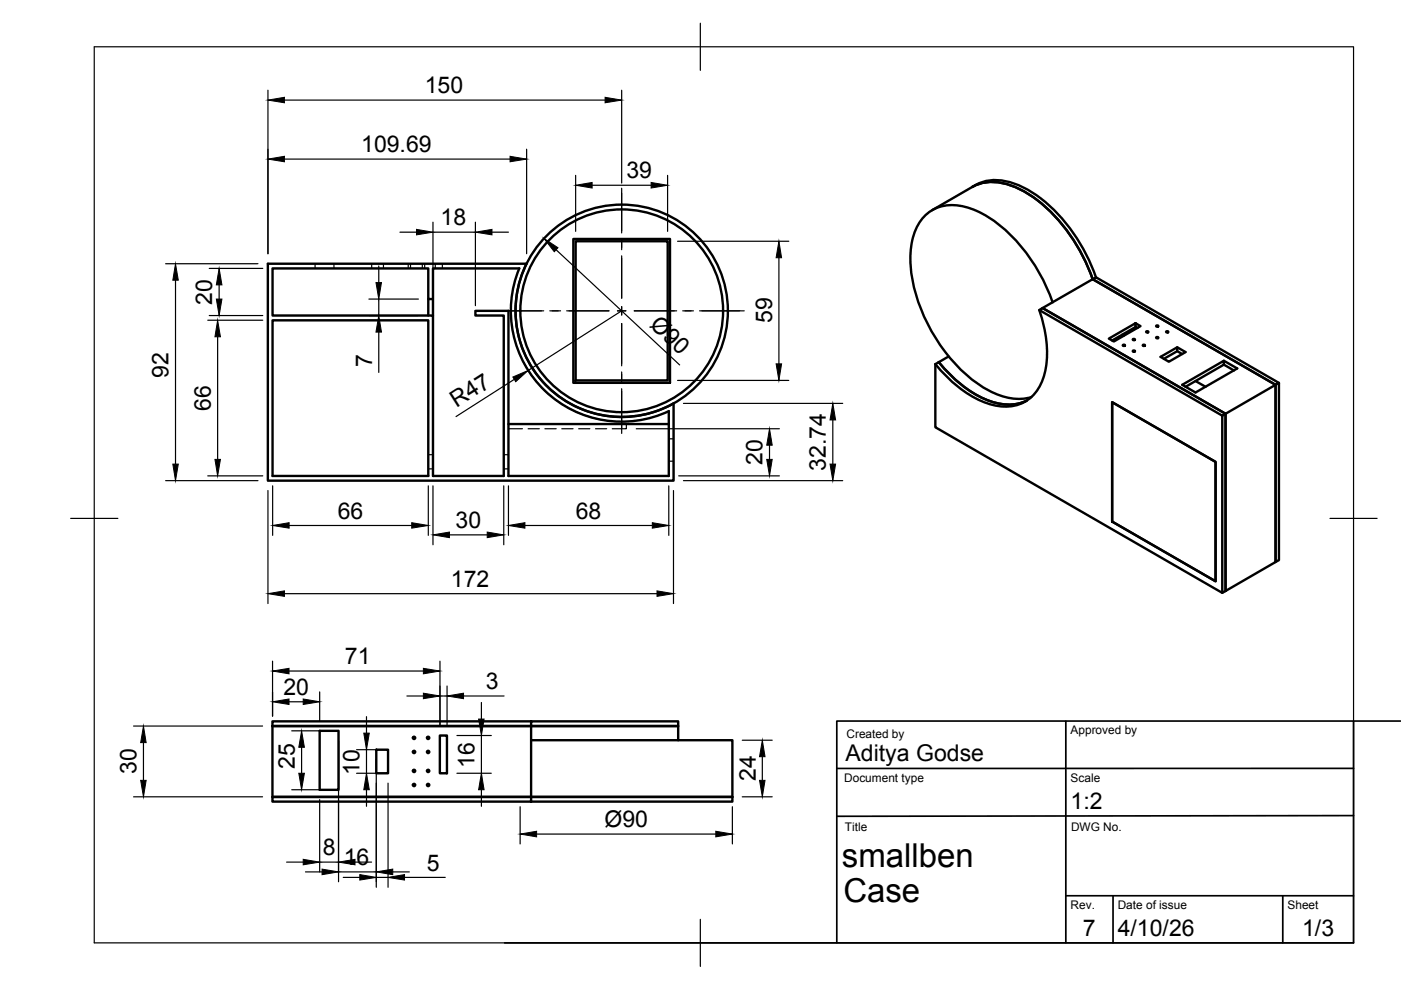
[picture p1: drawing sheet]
<svg xmlns="http://www.w3.org/2000/svg" width="297mm" height="210mm" viewBox="0 0 297 210" stroke-linecap="round" stroke-linejoin="round" font-family="sans-serif">
<!-- layer: Hidden -->
<g fill="none" stroke="#000" stroke-width=".25">
<path d="M66.8 55.9v1M70.8 55.9v1M78.8 55.9v1M81.3 55.9v1M86.6 55.9v1M87 55.9v1M89.5 55.9v1M90 55.9v1M92.3 55.9v1M93.8 55.9v1M90.8 99.4h1M90.8 96.4h1"/>
<path d="M106.8 99.4h1M106.8 96.4h1M107.8 90.9h3M112 90.9h2.3M115.5 90.9h2.4M119.1 90.9h2.4M122.7 90.9h2.4M126.3 90.9h2.3M132.8 89.9v1h-3M141.8 93h1M141.8 97.8h1"/>
</g>
<!-- layer: Visible -->
<g fill="none" stroke="#000" stroke-width=".51">
<path d="M206.1 39.6a9.7 9.7 0 0 1 9.6-.5 29.9 29.9 0 0 1 13.5 12.8l2.1 4.1 1.1 2.8M206.1 39.6l-8.4 4.9M206.2 39.6a10 10 0 0 1 8.8-.1 29.9 29.9 0 0 1 13.5 12.8l2.1 4.1 1.1 2.8M110.1 56.9h-18.3v6.5h-1v-6.5h-33v10h34v34h15v-34h-6v-1h7v35h34v-13.7M110.1 56.9a23.5 23.5 0 0 0 5.5 26 23.5 23.5 0 0 0 26.2 4.3M111.7 55.9a22.5 22.5 0 0 0 4.6 26.3 22.5 22.5 0 0 0 26.5 3.3v16.4h-86v-46h54.8M121.6 50.7h20.4v30.5h-20.4zM122 51.2h19.6v29.5h-19.6zM231.7 59.2l.7-.4 38.8 22.4-.8 .4zM57.8 67.9h33v33h-33zM90.8 63.4v3.5M91.8 63.4v3.5"/>
<path d="M199 76.8a23.5 23.5 0 0 0 13 8.8 9.1 9.1 0 0 0 5.7-.7M201.1 75.6l-2.8 1.6v13.4l60.8 35.1M220.3 65.7a23.7 23.7 0 0 1 1 14.2 8.5 8.5 0 0 1-11.3 5.8 24.4 24.4 0 0 1-11.7-8.5M220.3 65.7l.7-.4 38.8 22.4-.7 .4zM223.2 64.1a35.6 35.6 0 0 0-13.7-18.1 12.9 12.9 0 0 0-10.1-2.2 8.8 8.8 0 0 0-6 7.2 27.9 27.9 0 0 0 3.3 17.7 32.3 32.3 0 0 0 13.6 14.4 11.7 11.7 0 0 0 8.4 1.1M237.9 71l.4 .2M238.1 73.1l.4 .1-.2 .2-.3-.2zM240.2 71.9l.4 .1-.2 .1-.2-.1zM240.2 74.3l.4 .1-.2 .2-.2-.2zM240.7 68.5l-5.6 3.3 1.1 .6 5.6-3.3-1.1-.6v.8l.4 .2M240.7 69.3l-4.9 2.9M242.3 73.1l.5 .1-.3 .2-.2-.2z"/>
<path d="M243.1 70.3l.4 .1-.3 .1-.2-.1zM245.2 69l.4 .1-.2 .2-.3-.2zM245.2 71.5l.4 .1-.2 .1-.3-.1zM247.3 70.3l.4 .1-.2 .1-.3-.1zM249.6 73.6l1.8 1-3.6 2.1-1.7-1 3.5-2.1v.9l-2.8 1.6M249.6 74.5l1.1 .6M259.5 76.5l2.8 1.6-8.8 5.1-2.8-1.6 8.8-5.1v.8l-8.1 4.7M259.5 77.3l2.1 1.2M107.8 89.9h34M235.8 85.3l21.9 12.6v25.3l-21.9-12.6zM253.5 80.8l2.1 1.2M259.1 88.1v37.6l.7-.4"/>
<path d="M259.8 87.7l10.6-6.1v37.6l-10.6 6.1zM271.2 81.2v37.6l-.8 .4v-37.6l-38.7-22.4-10.7 6.1 38.8 22.4v37.6M57.8 153.9h86v3M57.8 153.9h54.8v15.1h-54.8zM67.8 155h4v12.5h-4zM79.8 159h2.5v4.9h-2.5zM93.3 155.9h1.5v8h-1.5zM112.6 156.9h42.7v12.1M112.6 152.9h31.2v1h-31.2zM112.6 152.9h-54.8v1M57.8 169h54.8v1h-54.8zM112.6 169h42.7"/>
<path d="M155.3 169v1h-42.7"/>
<circle cx="131.8" cy="65.9" r="22.5"/>
<circle cx="131.8" cy="65.9" r="21.5"/>
<circle cx="87.8" cy="159.4" r=".24"/>
<circle cx="87.8" cy="156.4" r=".24"/>
<circle cx="90.8" cy="159.4" r=".24"/>
<circle cx="90.8" cy="156.4" r=".24"/>
<circle cx="87.8" cy="166.4" r=".24"/>
<circle cx="87.8" cy="163.5" r=".24"/>
<circle cx="90.8" cy="163.5" r=".24"/>
<circle cx="90.8" cy="166.4" r=".24"/>
</g>
<!-- layer: Smart Centers -->
<g fill="none" stroke="#000" stroke-width=".25">
<path d="M131.8 39.9v9.5M131.8 50.7v2.3M131.8 54.2v9M105.8 65.9h9.5M116.6 65.9h2.3M120.1 65.9h9M130.9 65.9h1.8M131.8 65v1.8M131.8 68.6v9M131.8 78.9v2.2M134.5 65.9h9M144.7 65.9h2.3"/>
<path d="M148.3 65.9h9.5M131.8 82.4v9.5"/>
</g>
<!-- layer: FD_Dimensions -->
<g fill="none" stroke="#000" stroke-width=".25">
<path d="M56.8 19.1v34.7M131.8 19.1v19.7M60.3 21.2h68M60.3 33.7h47.8M111.7 31.6v22.2M122 37.2v11.9M125.5 39.3h12.5M141.5 37.2v11.9M35.1 55.9h19.6M37.2 59.4v39M44.4 56.9h11.3M80.3 56.4v3.5"/>
<path d="M84.8 49.2h3.5M91.8 47.1v17.7M91.8 49.2h9M100.8 47.1v17.7M104.3 49.2h3.5M117.9 53l26.2 24.4M143.7 51.2h23.5M165.1 54.6v22.5M44 67.9h11.7M44.4 66.9h11.3M46.1 71.4v26M46.5 60.4v3"/>
<path d="M78.2 66.9h10.5M78.2 63.4h10.5M80.3 63.4v3.5M80.3 70.4v8.6M111 76.7a23.5 23.5 0 0 0 18.7 12.6M131.8 65.9l-19.8 12.6M109.1 80.4l-12.4 7.9M134.9 90.9h30.3M143.7 80.7h23.5M144.9 85.5h33.8M163.2 94.4v3M176.6 89v9.4"/>
<path d="M35.1 101.9h19.6M44 100.9h11.7M56.8 104v24M57.8 103v10.5M61.3 111.4h26M90.8 103v10.5M91.8 103v12.5M95.3 113.4h8M106.8 103v12.5M107.8 103v10.5M111.3 111.4h27M141.8 103v10.5"/>
<path d="M142.8 104v24M143.9 100.9h21.3M144.9 101.9h33.8M60.3 125.9h79M28.3 153.9h27.4M30.4 157.5v8M57.8 140.2v11.6M61.3 148.8h3M61.3 142.3h28.5M61.8 155h7.9M63.9 158.4v5.5M67.8 146.7v6.1"/>
<path d="M71.8 157v30M75.6 159h4.6M77.7 151.9v3.5M77.7 159v4.9M86.3 147.6h3.5M93.3 140.2v13.7M93.3 147.6h1.5M94.8 145.5v8.4M96.9 155.9h7.3M98.3 147.6h8.6M102.1 148.9v3.6M102.1 155.9v8"/>
<path d="M157.4 156.9h6.3M28.3 168.9h27.4M61.8 167.4h7.9M67.8 169.5v15.4M75.6 163.9h4.6M77.7 167.4v3.6M79.8 161.1v27M82.3 166v22.1M96.9 163.9h7.3M102.1 167.4v3.6M110.3 171v7.9M113.8 176.8h38"/>
<path d="M155.3 171v7.9M157.4 168.9h6.3M161.6 160.4v5.1M60.8 182.8h3.5M64.8 184.9h3.5M67.8 182.8h4M71.8 184.9h8M72.8 186h3.5M75.3 182.8h3.5M79.8 186h2.5M83.3 184.9h3.5M85.8 186h8.6"/>
</g>
<g fill="#000" stroke="#000" stroke-width=".21">
<path d="M56.8 21.2l3.5-.6v1.2zM56.8 33.7l3.5-.6v1.2zM108.1 33.1l3.6 .6-3.6 .6zM122 39.3l3.5-.6v1.2zM128.3 20.6l3.5 .6-3.5 .6zM138 38.7l3.5 .6-3.5 .6zM37.2 55.9l.6 3.5h-1.2zM79.7 59.9h1.2l-.6 3.5zM88.3 48.6l3.5 .6-3.5 .6zM100.8 49.2l3.5-.6v1.2zM115.3 50.6l3 1.9-.8 .9zM165.1 51.2l.6 3.4h-1.2z"/>
<path d="M46.1 67.9l.6 3.5h-1.1zM45.9 63.4h1.2l-.6 3.5zM46.5 56.9l.6 3.5h-1.2zM80.3 66.9l.6 3.5h-1.2zM108.7 79.9l3.3-1.4-2.7 2.4zM164.5 77.1h1.2l-.6 3.6zM36.6 98.4h1.2l-.6 3.5zM45.6 97.4h1.1l-.6 3.5zM163.2 90.9l.5 3.5h-1.1zM162.6 97.4h1.1l-.5 3.5zM176 98.4h1.2l-.6 3.5zM176.6 85.5l.6 3.5h-1.2z"/>
<path d="M57.8 111.4l3.5-.6v1.2zM87.3 110.8l3.5 .6-3.5 .6zM91.8 113.4l3.5-.6v1.2zM103.3 112.8l3.5 .6-3.5 .6zM107.8 111.4l3.5-.6v1.2zM138.3 110.8l3.5 .6-3.5 .6zM56.8 125.9l3.5-.6v1.1zM139.3 125.3l3.5 .6-3.5 .5zM30.4 153.9l.6 3.6h-1.2zM57.8 148.8l3.5-.6v1.2zM57.8 142.3l3.5-.6v1.2zM63.9 155l.6 3.4h-1.1z"/>
<path d="M64.3 148.2l3.5 .6-3.5 .6zM77.1 155.4h1.2l-.6 3.6zM89.8 147l3.5 .6-3.5 .5zM89.8 141.7l3.5 .6-3.5 .6zM94.8 147.6l3.5-.6v1.1zM101.5 152.5h1.1l-.5 3.4zM29.8 165.5h1.2l-.6 3.4zM63.4 163.9h1.1l-.6 3.5zM77.7 163.9l.6 3.5h-1.2zM102.1 163.9l.5 3.5h-1.1zM110.3 176.8l3.5-.6v1.2zM151.8 176.2l3.5 .6-3.5 .6z"/>
<path d="M161 165.5h1.2l-.6 3.4zM161.6 156.9l.6 3.5h-1.2zM64.3 182.2l3.5 .6-3.5 .6zM68.3 184.3l3.5 .6-3.5 .6zM71.8 182.8l3.5-.6v1.2zM76.3 185.4l3.5 .6-3.5 .6zM79.8 184.9l3.5-.6v1.2zM82.3 186l3.5-.6v1.2z"/>
</g>
<!-- layer: TITLEBLOCK -->
<path d="M226 152.9v47M287 152.9v47h-180M297 152.9h-119.6v47M287 172.9l-109.6 .2M287 162.9h-109.6M226 189.9h61M236 189.9v10M272 189.9v10" fill="none" stroke="#000" stroke-width=".36"/>
<!-- layer: BORDER -->
<path d="M20 9.9h267v190h-267zM148.5 4.9v10M15 109.9h10M282 109.9h10M148.5 194.9v10" fill="none" stroke="#000" stroke-width=".25"/>
<g font-size="7">
<text x="178.5" y="183.8">smallben</text>
<text x="178.8" y="191.3">Case</text>
</g>
<g font-size="4.9">
<text x="90.1" y="19.8">150</text>
<text x="76.6" y="32.3">109.69</text>
<text x="132.8" y="37.8">39</text>
<text x="93.4" y="47.8">18</text>
<text x="45" y="64.6" transform="rotate(-90 45 64.6)">20</text>
<text x="137.5" y="69.1" transform="rotate(43 137.5 69.1)">Ø90</text>
<text x="163.7" y="68.4" transform="rotate(-90 163.7 68.4)">59</text>
<text x="78.9" y="77.8" transform="rotate(-90 78.9 77.8)">7</text>
<text x="35.8" y="80.1" transform="rotate(-90 35.8 80.1)">92</text>
<text x="44.7" y="87.1" transform="rotate(-90 44.7 87.1)">66</text>
<text x="96.8" y="86.6" transform="rotate(-33 96.8 86.6)">R47</text>
<text x="161.7" y="98.6" transform="rotate(-90 161.7 98.6)">20</text>
<text x="175.1" y="99.8" transform="rotate(-90 175.1 99.8)">32.74</text>
<text x="71.6" y="110">66</text>
<text x="96.6" y="111.9">30</text>
<text x="122.1" y="110">68</text>
<text x="95.6" y="124.5">172</text>
<text x="73.1" y="140.9">71</text>
<text x="60.1" y="147.3">20</text>
<text x="103" y="146.1">3</text>
<text x="179.3" y="161.3">Aditya Godse</text>
<text x="29" y="164.2" transform="rotate(-90 29 164.2)">30</text>
<text x="62.5" y="163" transform="rotate(-90 62.5 163)">25</text>
<text x="76.2" y="164.3" transform="rotate(-90 76.2 164.3)">10</text>
<text x="100.6" y="162.8" transform="rotate(-90 100.6 162.8)">16</text>
<text x="160.2" y="165.6" transform="rotate(-90 160.2 165.6)">24</text>
<text x="227" y="171.4">1:2</text>
<text x="128.2" y="175.3">Ø90</text>
<text x="68.4" y="181.3">8</text>
<text x="72.9" y="183.4">16</text>
<text x="90.5" y="184.6">5</text>
<text x="229.6" y="198.6">7</text>
<text x="237" y="198.4">4/10/26</text>
<text x="276.1" y="198.6">1/3</text>
</g>
<g font-size="2.5">
<text x="227" y="155.7">Approved by</text>
<text x="179.5" y="156.5">Created by</text>
<text x="179" y="165.9">Document type</text>
<text x="227" y="165.7">Scale</text>
<text x="179.1" y="176.2">Title</text>
<text x="227.1" y="176.1">DWG No.</text>
<text x="227" y="192.7">Rev.</text>
<text x="237" y="192.7">Date of issue</text>
<text x="273" y="192.7">Sheet</text>
</g>
</svg>
